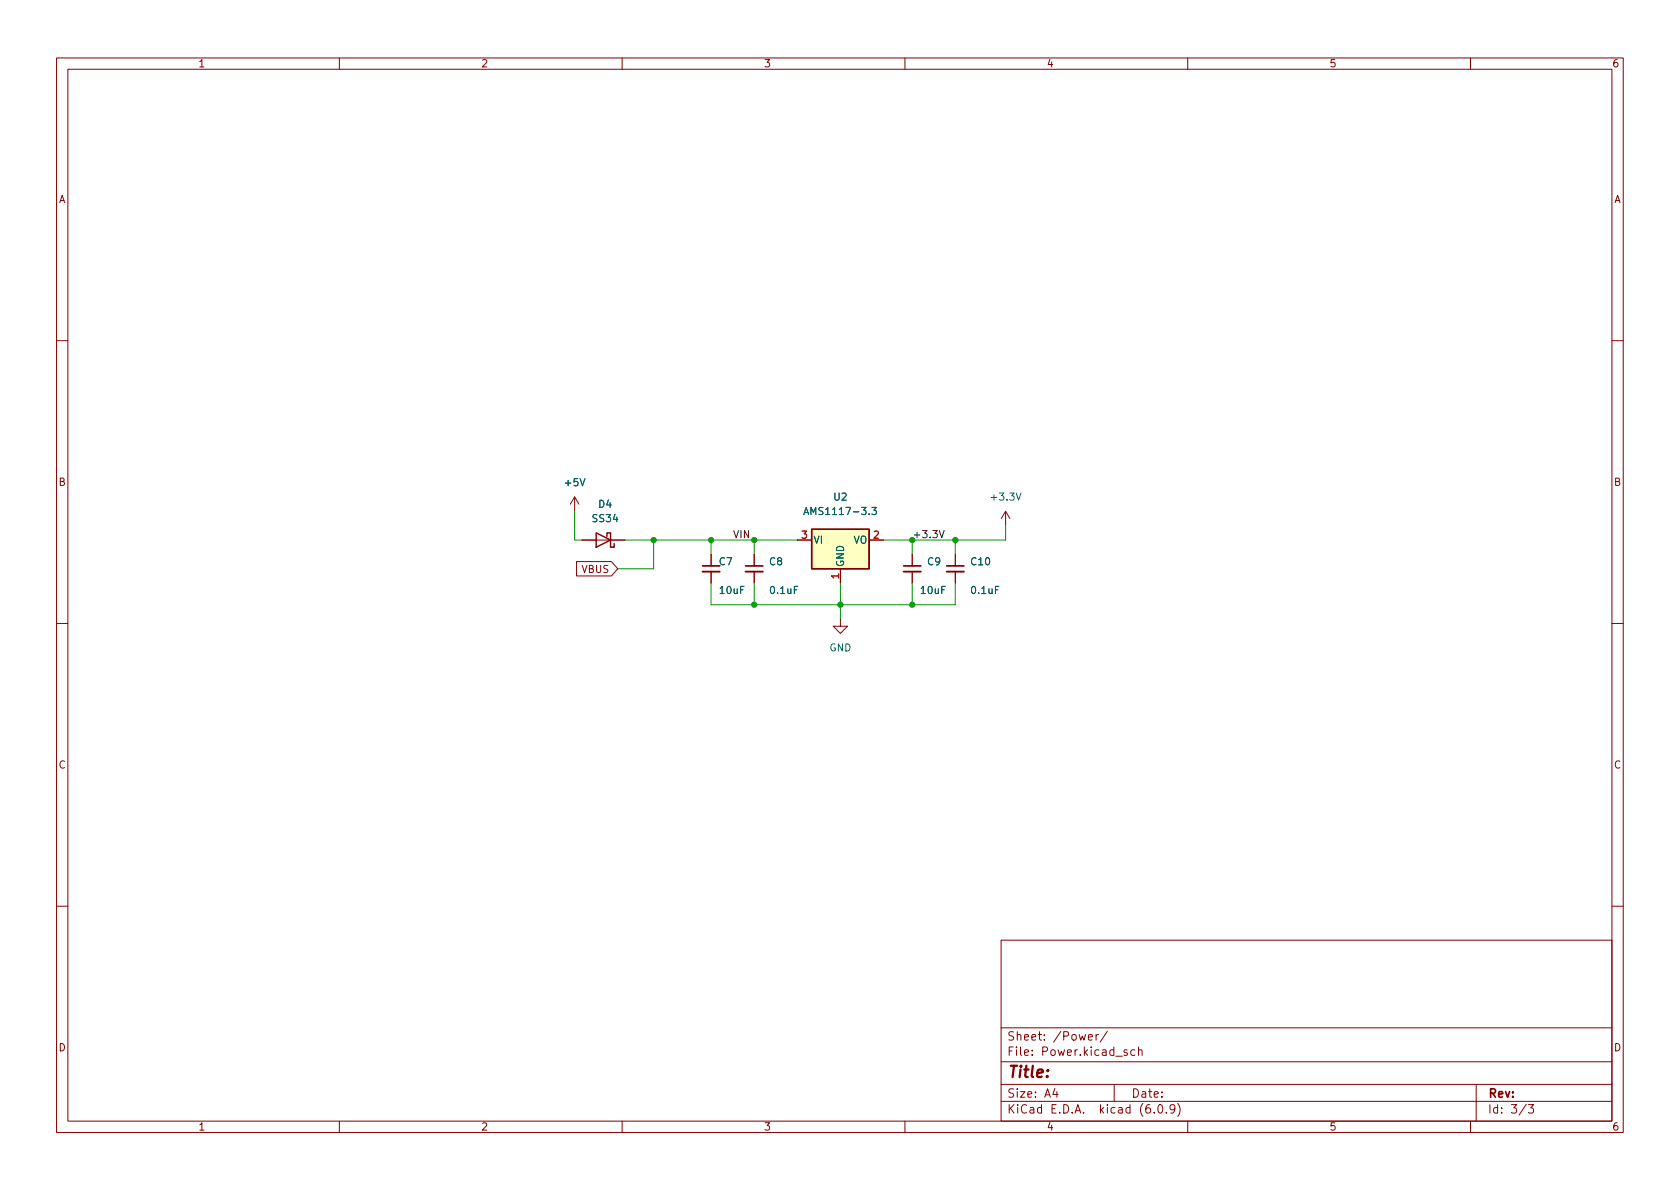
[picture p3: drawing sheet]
<svg xmlns="http://www.w3.org/2000/svg" width="297mm" height="210mm" viewBox="0 0 297 210" stroke-linecap="round" stroke-linejoin="round" font-family="sans-serif">
<g fill="none" stroke="#840000" stroke-width=".18">
<path d="M10 10.2h277v190.1h-277zM12 12.2h273v186.1h-273zM60 10.2v2M110 10.2v2M160 10.2v2M210 10.2v2M260 10.2v2M10 60.2h2M285 60.2h2M101.6 87.9l-.8 1.2M101.6 87.9v2.5M101.6 87.9l.8 1.2"/>
<path d="M101.9 99.3h6.2l1.1 1.3-1.1 1.2h-6.2zM102.9 95.5h7.6M125.7 98v2.1M133.3 98v2.1M141 95.5h2.5M153.7 95.5h2.5M161.3 98v2.1M168.9 98v2.1M177.8 90.4l-.8 1.3M177.8 90.4v2.6M177.8 90.4l.8 1.3M10 110.2h2"/>
<path d="M125.7 101.1v2M133.3 101.1v2M148.6 109.5v1.2h1.3l-1.3 1.3-1.3-1.3h1.3M148.6 100.6v2.5M161.3 101.1v2M168.9 101.1v2M285 110.2h2M10 160.2h2M177 166.3h108v32h-108zM285 160.2h2M60 198.3v2M110 198.3v2"/>
<path d="M160 198.3v2M177 194.8h108M177 191.8h108M177 187.8h108M177 181.8h108M186.5 192.5l-.4 1h1M186.9 193v1M192.4 183.4l.7-.1v-.3l-.5-.1-.2 .2 .1 .8h.6M193.8 182.9v1M194.2 182.9l-.3 .1-.1 .2M195.8 182.4l-1.3 1.9M197 191.8v3"/>
<path d="M199.3 185.7l-.4-.1-.2 .2 .1 .3 .5 .1v.4h-.6M200.6 185.7l-.4-.1-.3 .3v.4l.2 .3h.5M201.3 185.8l.2-.2 .4 .1v.9M201.3 185.1v1.5M204.1 196.7v.1M204.9 195.4l.2-.1a.81 .81 0 0 1 .6 .7 .81 .81 0 0 1-.3 .8h-.2a.81 .81 0 0 1-.6-.6 .81 .81 0 0 1 .3-.8zM206.2 196.7v.1M207.7 196l-.3 .3h-.3l-.2-.3 .1-.6 .4-.1 .2 .2a.99 .99 0 0 1-.3 1.3h-.3M208.2 195.1a1.72 1.72 0 0 1 0 2.3M210 198.3v2M260 198.3v2M261 191.8v6.5"/>
<path d="M269.9 195.3l-1.3 1.9M270.2 195.3h1l-.6 .6 .5 .1v.7l-.2 .1h-.5l-.2-.1"/>
</g>
<path d="M105.4 94.2l2.5 1.3-2.5 1.3zM107.3 94.9v-.7h.6v2.6h.7v-.7M143.5 93.6h10.2v7h-10.2z" fill="none" stroke="#840000" stroke-width=".25"/>
<path d="M124.2 101.1h3.1M131.8 101.1h3.1M159.8 101.1h3M167.4 101.1h3" fill="none" stroke="#840000" stroke-width=".33"/>
<path d="M124.2 100.1h3.1M131.8 100.1h3.1M159.8 100.1h3M167.4 100.1h3" fill="none" stroke="#840000" stroke-width=".3"/>
<path d="M143.5 93.6h10.2v7h-10.2z" fill="#ffffc2" stroke="#ffffc2" stroke-width=".18"/>
<path d="M142.1 91l.4-1.3 .5 1.3M142.2 90.6h.6M154.2 89.7h.7l-.4 .5 .4 .1v.6l-.2 .1-.5-.1" fill="none" stroke="#006464" stroke-width=".18"/>
<path d="M166.1 93.8l.4 1.3 .4-1.3" fill="none" stroke="#0f0f0f" stroke-width=".18"/>
<path d="M101.6 90.4v5.1h1.3M110.5 95.5h30.5M115.6 95.5v5.1h-6.4M125.7 95.5v2.5M133.3 95.5v2.5M161.3 95.5v2.5M168.9 95.5v2.5M177.8 93v2.5h-21.6M125.7 103.1v3.8h43.2v-3.8M133.3 103.1v3.8M148.6 103.1v6.4M161.3 103.1v3.8" fill="none" stroke="#009600" stroke-width=".18"/>
<g fill="#009600" stroke="#009600" stroke-width=".18">
<circle cx="133.3" cy="106.9" r=".46"/>
<circle cx="161.3" cy="106.9" r=".46"/>
<circle cx="148.6" cy="106.9" r=".46"/>
<circle cx="115.6" cy="95.5" r=".46"/>
<circle cx="125.7" cy="95.5" r=".46"/>
<circle cx="168.9" cy="95.5" r=".46"/>
<circle cx="133.3" cy="95.5" r=".46"/>
<circle cx="161.3" cy="95.5" r=".46"/>
</g>
<text font-size="2.8" fill="#840000" x="178" y="190.6">Title:</text>
<g font-size="2.1" fill="#840000">
<text x="178" y="184">Sheet: /Power/</text>
<text x="178" y="186.7">File: Power.kicad_sch</text>
<text x="178" y="196.9">KiCad E.D.A. kicad (6.0.9)</text>
<text x="178" y="194.1">Size: A4</text>
<text x="200" y="194.1">Date:</text>
<text x="263" y="194.1">Rev:</text>
<text x="263" y="196.9">Id: 3/3</text>
</g>
<g font-size="1.8" fill="#840000">
<text x="35" y="11.9">1</text>
<text x="85" y="11.9">2</text>
<text x="135" y="11.9">3</text>
<text x="185" y="11.9">4</text>
<text x="235" y="11.9">5</text>
<text x="285" y="11.9">6</text>
<text x="10.3" y="35.9">A</text>
<text x="285.3" y="35.9">A</text>
<text x="10.3" y="85.9">B</text>
<text x="285.3" y="85.9">B</text>
<text x="102.9" y="101.3">VBUS</text>
<text x="10.3" y="135.9">C</text>
<text x="285.3" y="135.9">C</text>
<text x="10.3" y="185.9">D</text>
<text x="285.3" y="185.9">D</text>
<text x="35" y="199.9">1</text>
<text x="85" y="199.9">2</text>
<text x="135" y="199.9">3</text>
<text x="185" y="199.9">4</text>
<text x="235" y="199.9">5</text>
<text x="285" y="199.9">6</text>
</g>
<g font-size="1.8" fill="#006464">
<text x="100" y="86">+5V</text>
<text x="105.9" y="89.8">D4</text>
<text x="147.5" y="88.5">U2</text>
<text x="175.5" y="88.5">+3.3V</text>
<text x="104.8" y="92.3">SS34</text>
<text x="143.1" y="91.1">AMS1117-3.3</text>
<text x="127.2" y="99.9">C7</text>
<text x="136.1" y="99.9">C8</text>
<text x="143.8" y="96.1">VI</text>
<text x="149.2" y="100.3" transform="rotate(-90 149.2 100.3)">GND</text>
<text x="150.9" y="96.1">VO</text>
<text x="164" y="99.9">C9</text>
<text x="171.8" y="99.9">C10</text>
<text x="127.3" y="105">10uF</text>
<text x="136.3" y="105">0.1uF</text>
<text x="162.9" y="105">10uF</text>
<text x="171.9" y="105">0.1uF</text>
<text x="146.6" y="115.2">GND</text>
</g>
<g font-size="1.8" fill="#0f0f0f">
<text x="129.5" y="95.1">VIN</text>
<text x="161.3" y="95.1">+3.3V</text>
</g>
<g font-size="1.8" fill="#a90000">
<text x="141.7" y="95.2">3</text>
<text x="154.4" y="95.2">2</text>
<text x="148.3" y="102.3" transform="rotate(-90 148.3 102.3)">1</text>
</g>
</svg>
